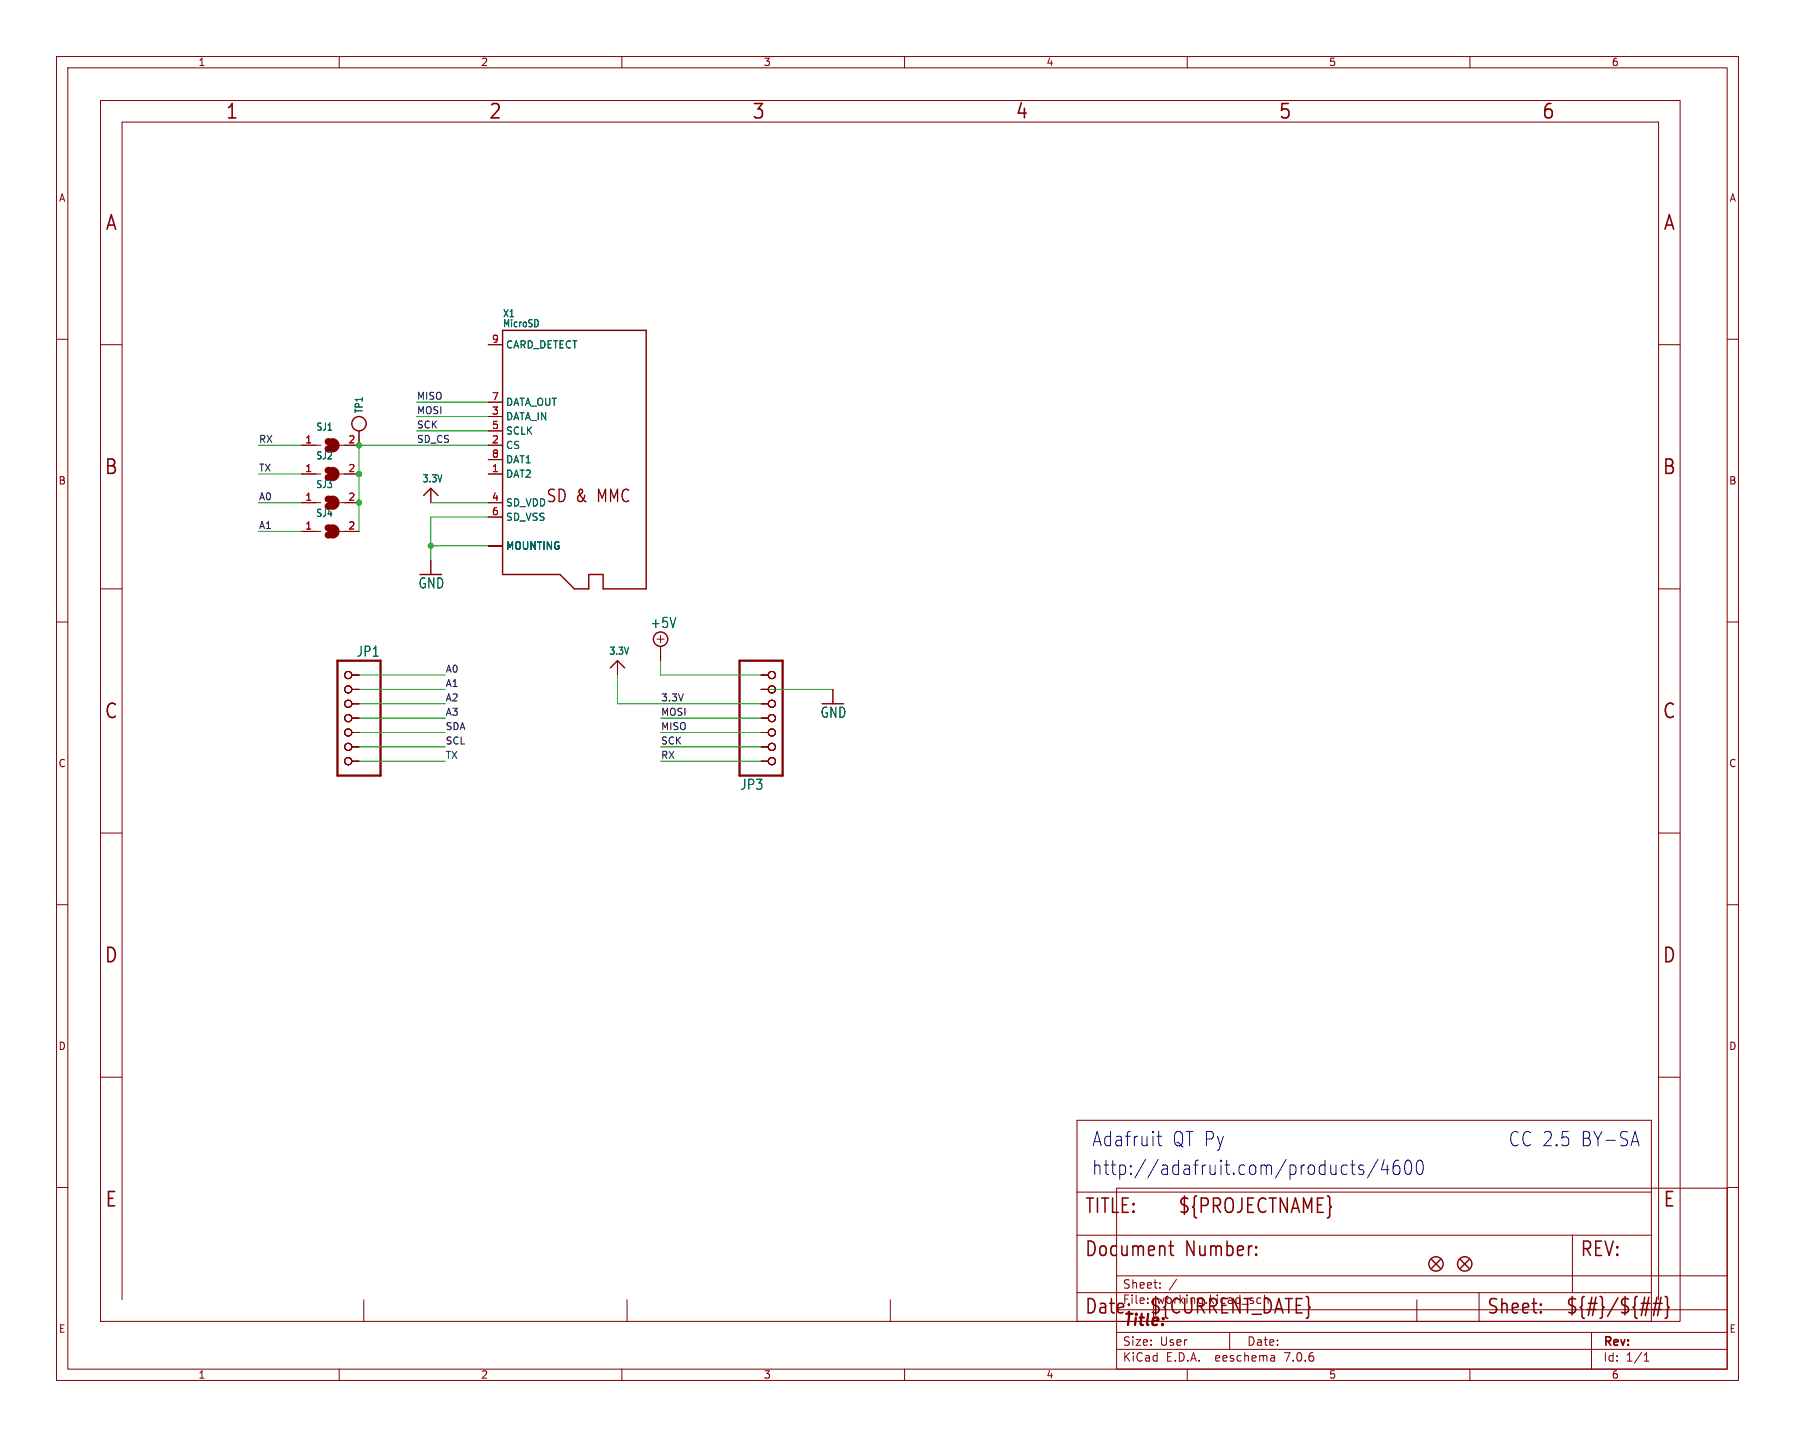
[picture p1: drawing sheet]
<svg xmlns="http://www.w3.org/2000/svg" width="317mm" height="254mm" viewBox="0 0 317 254" stroke-linecap="round" stroke-linejoin="round" font-family="sans-serif">
<g fill="none" stroke="#840000" stroke-width=".18">
<path d="M10 10h297.5v234.1h-297.5zM12 12h293.5v230.1h-293.5zM17.8 17.8h279.4v215.9h-279.4zM60 10v2M110 10v2M160 10v2M210 10v2M260 10v2M10 60h2M305.5 60h2M17.8 61h3.8M53.3 78.7h3.5"/>
<path d="M63.5 76.2v2.5h-3.4M86.4 78.7h2.5M86.4 61h2.5M86.4 73.7h2.5M86.4 76.2h2.5M86.4 71.1h2.5M293.4 61h3.8M53.3 83.8h3.5M53.3 94h3.5M53.3 88.9h3.5M60.1 83.8h3.4M60.1 94h3.4"/>
<path d="M60.1 88.9h3.4M76.2 86.4v2.5M76.2 99.1v2.5M86.4 83.8h2.5M86.4 88.9h2.5M86.4 96.5h2.5M86.4 91.4h2.5M86.4 81.3h2.5M10 110h2M17.8 104.1h3.8M62.2 119.4h1.3M109.2 116.8v2.6"/>
<path d="M116.2 113h1.3M116.8 112.4v1.3M116.8 114.3v2.5M134.6 119.4h1.3M293.4 104.1h3.8M305.5 110h2M62.2 134.6h1.3M62.2 132.1h1.3M62.2 129.5h1.3M62.2 127h1.3M62.2 124.5h1.3M62.2 121.9h1.3"/>
<path d="M134.6 134.6h1.3M134.6 132.1h1.3M134.6 129.5h1.3M134.6 127h1.3M134.6 124.5h1.3M134.6 121.9h1.3M147.3 121.9v2.6M10 160h2M17.8 147.3h3.8M293.4 147.3h3.8M305.5 160h2M17.8 190.5h3.8"/>
<path d="M190.5 198.1h101.6v35.6h-101.6zM293.4 190.5h3.8M10 210h2M190.5 210.8h101.6M190.5 218.4h101.6M197.5 210.1h108v32h-108zM278.1 218.4v10.2M305.5 210h2M21.6 229.9v-208.3h271.8v208.3M64.3 229.9v3.8M110.9 229.9v3.8M157.5 229.9v3.8"/>
<path d="M190.5 228.6h101.6M197.5 238.6h108M197.5 235.6h108M197.5 231.6h108M197.5 225.6h108M205.2 227.7v.1M205.2 226.9v.1M208.1 226.2l-1.3 2M217.5 235.6v3M225.4 239.8l.1 .9M250.6 229.9v3.8M261.6 228.6v5.1"/>
<path d="M281.5 235.6v6.5M290.8 239.6l.4-.4v1.5M60 242.1v2M110 242.1v2M160 242.1v2M210 242.1v2M225.5 240.6l-.2 .1M225.5 240.1h-.2M260 242.1v2M290.8 240.7h.9"/>
<circle cx="61.6" cy="119.4" r=".63"/>
<circle cx="136.5" cy="119.4" r=".63"/>
<circle cx="61.6" cy="132.1" r=".63"/>
<circle cx="61.6" cy="129.5" r=".63"/>
<circle cx="61.6" cy="124.5" r=".63"/>
<circle cx="61.6" cy="134.6" r=".63"/>
<circle cx="61.6" cy="121.9" r=".63"/>
<circle cx="61.6" cy="127" r=".63"/>
<circle cx="136.5" cy="134.6" r=".63"/>
<circle cx="136.5" cy="124.5" r=".63"/>
<circle cx="136.5" cy="121.9" r=".63"/>
<circle cx="136.5" cy="132.1" r=".63"/>
<circle cx="136.5" cy="127" r=".63"/>
<circle cx="136.5" cy="129.5" r=".63"/>
</g>
<g fill="none" stroke="#840000" stroke-width=".25">
<path d="M88.9 58.4h25.4v45.7h-7.6v-2.5h-2.6v2.5h-2.5l-2.5-2.5h-10.2zM74.9 87.6l1.3-1.2 1.3 1.2M107.9 118.1l1.3-1.3 1.3 1.3M253.2 222.8l1.6 1.5M254.8 222.8l-1.6 1.5M258.3 222.8l1.5 1.5M259.8 222.8l-1.5 1.5"/>
<circle cx="63.5" cy="74.9" r="1.27"/>
<circle cx="116.8" cy="113" r="1.27"/>
<circle cx="254" cy="223.5" r="1.27"/>
<circle cx="259.1" cy="223.5" r="1.27"/>
</g>
<path d="M58 78.1a.64 .64 0 0 1 .7 .6 .64 .64 0 0 1-.7 .7M58.8 78.1a.64 .64 0 0 1 .6 .6 .64 .64 0 0 1-.6 .7M58 83.2a.64 .64 0 0 1 .7 .6 .64 .64 0 0 1-.7 .7M58 93.3a.64 .64 0 0 1 .7 .7 .64 .64 0 0 1-.7 .6M58 88.3a.64 .64 0 0 1 .7 .6 .64 .64 0 0 1-.7 .6M58.8 83.2a.64 .64 0 0 1 .6 .6 .64 .64 0 0 1-.6 .7M58.8 93.3a.64 .64 0 0 1 .6 .7 .64 .64 0 0 1-.6 .6M58.8 88.3a.64 .64 0 0 1 .6 .6 .64 .64 0 0 1-.6 .6" fill="none" stroke="#840000" stroke-width="1.3"/>
<path d="M59.7 116.8h7.6v20.4h-7.6zM130.8 116.8h7.6v20.4h-7.6z" fill="none" stroke="#840000" stroke-width=".41"/>
<g fill="none" stroke="#840000" stroke-width=".27">
<path d="M207.1 219.5v2.2l.1 .2 .4 .1M206.8 220.3h.8M222.2 221.8l.1 .1-.1 .1M222.2 221.8l-.1 .1 .1 .1M222.2 220.4v.3M222.2 221.8v.2M222.2 220.4l.1 .2-.1 .1M222.2 220.4l-.1 .2 .1 .1M272.5 231.9l.1 .2-.1 .1M272.5 230.6l.1 .1-.1 .2M290.1 231.6h1.5M290.3 230.5h1.6"/>
<path d="M291.6 229.4l-.6 3.3M292.3 231.6h1.5M292.5 230.5h1.5M293.1 229.4l-.6 3.3M293.8 229.4l-.6 3.3M294.5 229.3l.3 .1 .1 .2v1.3l.3 .3-.3 .4v1.2l-.1 .2-.3 .1"/>
</g>
<path d="M95.2 56.8v.7" fill="none" stroke="#006464" stroke-width=".18"/>
<g fill="none" stroke="#0000c2" stroke-width=".18">
<path d="M204.7 200.9h.8M205 200.1v2.2l.1 .2 .4 .1M238.1 206l.2 .1M238.3 207.6l-.2 .1M238.9 206h.8M239.2 205.2v2.1l.1 .3 .4 .1M241.2 206.1l-.6-.1a.44 .44 0 0 0-.3 .4 .44 .44 0 0 0 .3 .5h.3a.44 .44 0 0 1 .4 .4 .44 .44 0 0 1-.4 .4l-.6-.1M243.7 205.1l-1.8 3.2M244.9 205.1l-.6 1.8h1.4M245.4 206v1.7M247.4 205.2a.9 .9 0 0 0-1 1.1v.9l.2 .4 .6 .1 .3-.2 .1-.9-.2-.3-.6-.2-.4 .5M248.8 205.3a.49 .49 0 0 1 .5-.1 .49 .49 0 0 1 .3 .5 1.62 1.62 0 0 1-.4 2 .56 .56 0 0 1-.6-.5 2.27 2.27 0 0 1 .2-1.9z"/>
<path d="M250.8 205.3a.49 .49 0 0 1 .5-.1 .49 .49 0 0 1 .3 .5 1.62 1.62 0 0 1-.4 2 .56 .56 0 0 1-.6-.5 2.27 2.27 0 0 1 .2-1.9zM288.7 201.9h1M289.2 200.1l.7 2.5"/>
</g>
<g fill="none" stroke="#009600" stroke-width=".18">
<path d="M45.7 78.7h7.6M73.7 76.2h12.7M73.7 73.7h12.7M73.7 71.1h12.7M86.4 78.7h-22.9v15.3M45.7 88.9h7.6M45.7 83.8h7.6M45.7 94h7.6M76.2 96.5h10.2M76.2 88.9h10.2M86.4 91.4h-10.2v7.7M63.5 119.4h15.2"/>
<path d="M109.2 119.4v5.1h25.4M116.8 116.8v2.6h17.8M63.5 129.5h15.2M63.5 127h15.2M63.5 134.6h15.2M63.5 124.5h15.2M63.5 132.1h15.2M63.5 121.9h15.2M116.8 129.5h17.8M116.8 127h17.8M116.8 134.6h17.8M116.8 132.1h17.8"/>
<path d="M134.6 121.9h12.7"/>
</g>
<g fill="#009600" stroke="#009600" stroke-width=".18">
<circle cx="63.5" cy="78.7" r=".46"/>
<circle cx="63.5" cy="83.8" r=".46"/>
<circle cx="76.2" cy="96.5" r=".46"/>
<circle cx="63.5" cy="88.9" r=".46"/>
</g>
<g font-size="3.5" fill="#840000">
<text x="39.8" y="21.4">1</text>
<text x="86.3" y="21.4">2</text>
<text x="132.9" y="21.4">3</text>
<text x="179.5" y="21.4">4</text>
<text x="226" y="21.4">5</text>
<text x="272.6" y="21.4">6</text>
<text x="18.5" y="41.1">A</text>
<text x="294.1" y="41.1">A</text>
<text x="18.3" y="84.2">B</text>
<text x="293.9" y="84.2">B</text>
<text x="18.3" y="127.4">C</text>
<text x="293.9" y="127.4">C</text>
<text x="18.3" y="170.6">D</text>
<text x="293.9" y="170.6">D</text>
<text x="18.5" y="213.8">E</text>
<text x="191.8" y="214.9">TITLE:</text>
<text x="208.3" y="214.9">${PROJECTNAME}</text>
<text x="294" y="213.8">E</text>
<text x="191.8" y="222.5">Document</text>
<text x="209.6" y="222.5">Number:</text>
<text x="279.4" y="222.5">REV:</text>
<text x="191.8" y="232.7">Date:</text>
<text x="203.2" y="232.7">${CURRENT_DATE}</text>
<text x="262.9" y="232.7">Sheet:</text>
<text x="276.9" y="232.7">${#}/${##}</text>
</g>
<g font-size="3.5" fill="#0000c2">
<text x="193" y="203">Adafruit</text>
<text x="207.3" y="203">QT Py</text>
<text x="266.7" y="203">CC 2.5</text>
<text x="279.5" y="203">BY-SA</text>
<text x="193" y="208">http://adafruit.com/products/4600</text>
</g>
<g font-size="3" fill="#840000">
<text x="96.5" y="89.1">SD &amp;</text>
<text x="105.9" y="89.1">MMC</text>
</g>
<text font-size="2.8" fill="#840000" x="198.5" y="235">Title:</text>
<g font-size="2.5" fill="#006464">
<text x="73.9" y="104.3">GND</text>
<text x="115" y="111.3">+5V</text>
<text x="63" y="116.3">JP1</text>
<text x="145" y="127.1">GND</text>
<text x="130.9" y="139.9">JP3</text>
</g>
<g font-size="2.1" fill="#840000">
<text x="198.5" y="230.8">File:</text>
<text x="198.5" y="228.1">Sheet:</text>
<text x="204.6" y="230.8">working.kicad_sch</text>
<text x="198.5" y="238.2">Size:</text>
<text x="205.2" y="238.2">User</text>
<text x="220.5" y="238.2">Date:</text>
<text x="283.5" y="238.4">Rev:</text>
<text x="198.5" y="241">KiCad</text>
<text x="206.2" y="241">E.D.A.</text>
<text x="215.1" y="241">eeschema</text>
<text x="227.5" y="241">7.0.6</text>
<text x="283.5" y="241">Id:</text>
<text x="287.6" y="241">1/1</text>
</g>
<g font-size="1.8" fill="#840000">
<text x="35" y="11.9">1</text>
<text x="85" y="11.9">2</text>
<text x="135" y="11.9">3</text>
<text x="185" y="11.9">4</text>
<text x="235" y="11.9">5</text>
<text x="285" y="11.9">6</text>
<text x="10.3" y="35.9">A</text>
<text x="305.8" y="35.9">A</text>
<text x="10.3" y="85.9">B</text>
<text x="305.8" y="85.9">B</text>
<text x="10.3" y="135.9">C</text>
<text x="305.8" y="135.9">C</text>
<text x="10.3" y="185.9">D</text>
<text x="305.8" y="185.9">D</text>
<text x="10.3" y="235.9">E</text>
<text x="305.8" y="235.9">E</text>
<text x="35" y="244">1</text>
<text x="85" y="244">2</text>
<text x="135" y="244">3</text>
<text x="185" y="244">4</text>
<text x="235" y="244">5</text>
<text x="285" y="244">6</text>
</g>
<g font-size="1.8" fill="#006464">
<text x="88.9" y="56.3">X1</text>
<text x="88.9" y="58.1">MicroSD</text>
<text x="89.4" y="61.8">CARD_DETECT</text>
<text x="89.4" y="72">DATA_OUT</text>
<text x="55.9" y="76.4">SJ1</text>
<text x="64.4" y="73.2" transform="rotate(-90 64.4 73.2)">TP1</text>
<text x="89.4" y="74.5">DATA_IN</text>
<text x="89.4" y="77.1">SCLK</text>
<text x="55.9" y="81.4">SJ2</text>
<text x="89.4" y="79.6">CS</text>
<text x="89.4" y="82.1">DAT1</text>
<text x="55.9" y="86.5">SJ3</text>
<text x="74.6" y="85.5">3.3V</text>
<text x="89.4" y="84.7">DAT2</text>
<text x="89.4" y="89.8">SD_VDD</text>
<text x="55.9" y="91.6">SJ4</text>
<text x="89.4" y="92.3">SD_VSS</text>
<text x="89.4" y="97.4">MOUNTING</text>
<text x="107.7" y="116">3.3V</text>
</g>
<g font-size="1.8" fill="#a90000">
<text x="86.9" y="60.7">9</text>
<text x="86.9" y="70.9">7</text>
<text x="86.9" y="73.4">3</text>
<text x="86.9" y="75.9">5</text>
<text x="53.9" y="78.5">1</text>
<text x="53.9" y="83.6">1</text>
<text x="61.5" y="78.5">2</text>
<text x="61.5" y="83.6">2</text>
<text x="86.9" y="83.6">1</text>
<text x="86.9" y="78.5">2</text>
<text x="86.9" y="81">8</text>
<text x="53.9" y="88.6">1</text>
<text x="61.5" y="88.6">2</text>
<text x="86.9" y="88.6">4</text>
<text x="53.9" y="93.7">1</text>
<text x="61.5" y="93.7">2</text>
<text x="86.9" y="91.2">6</text>
</g>
<g font-size="1.7" fill="#0f0f0f">
<text x="73.7" y="70.8">MISO</text>
<text x="73.7" y="75.9">SCK</text>
<text x="73.7" y="73.3">MOSI</text>
<text x="45.7" y="83.5">TX</text>
<text x="45.7" y="78.4">RX</text>
<text x="73.7" y="78.4">SD_CS</text>
<text x="45.7" y="88.6">A0</text>
<text x="45.7" y="93.6">A1</text>
<text x="78.7" y="119">A0</text>
<text x="78.7" y="121.6">A1</text>
<text x="78.7" y="124.1">A2</text>
<text x="116.8" y="124.1">3.3V</text>
<text x="78.7" y="126.7">A3</text>
<text x="78.7" y="131.7">SCL</text>
<text x="78.7" y="129.2">SDA</text>
<text x="116.8" y="129.2">MISO</text>
<text x="116.8" y="131.7">SCK</text>
<text x="116.8" y="126.7">MOSI</text>
<text x="78.7" y="134.3">TX</text>
<text x="116.8" y="134.3">RX</text>
</g>
</svg>
